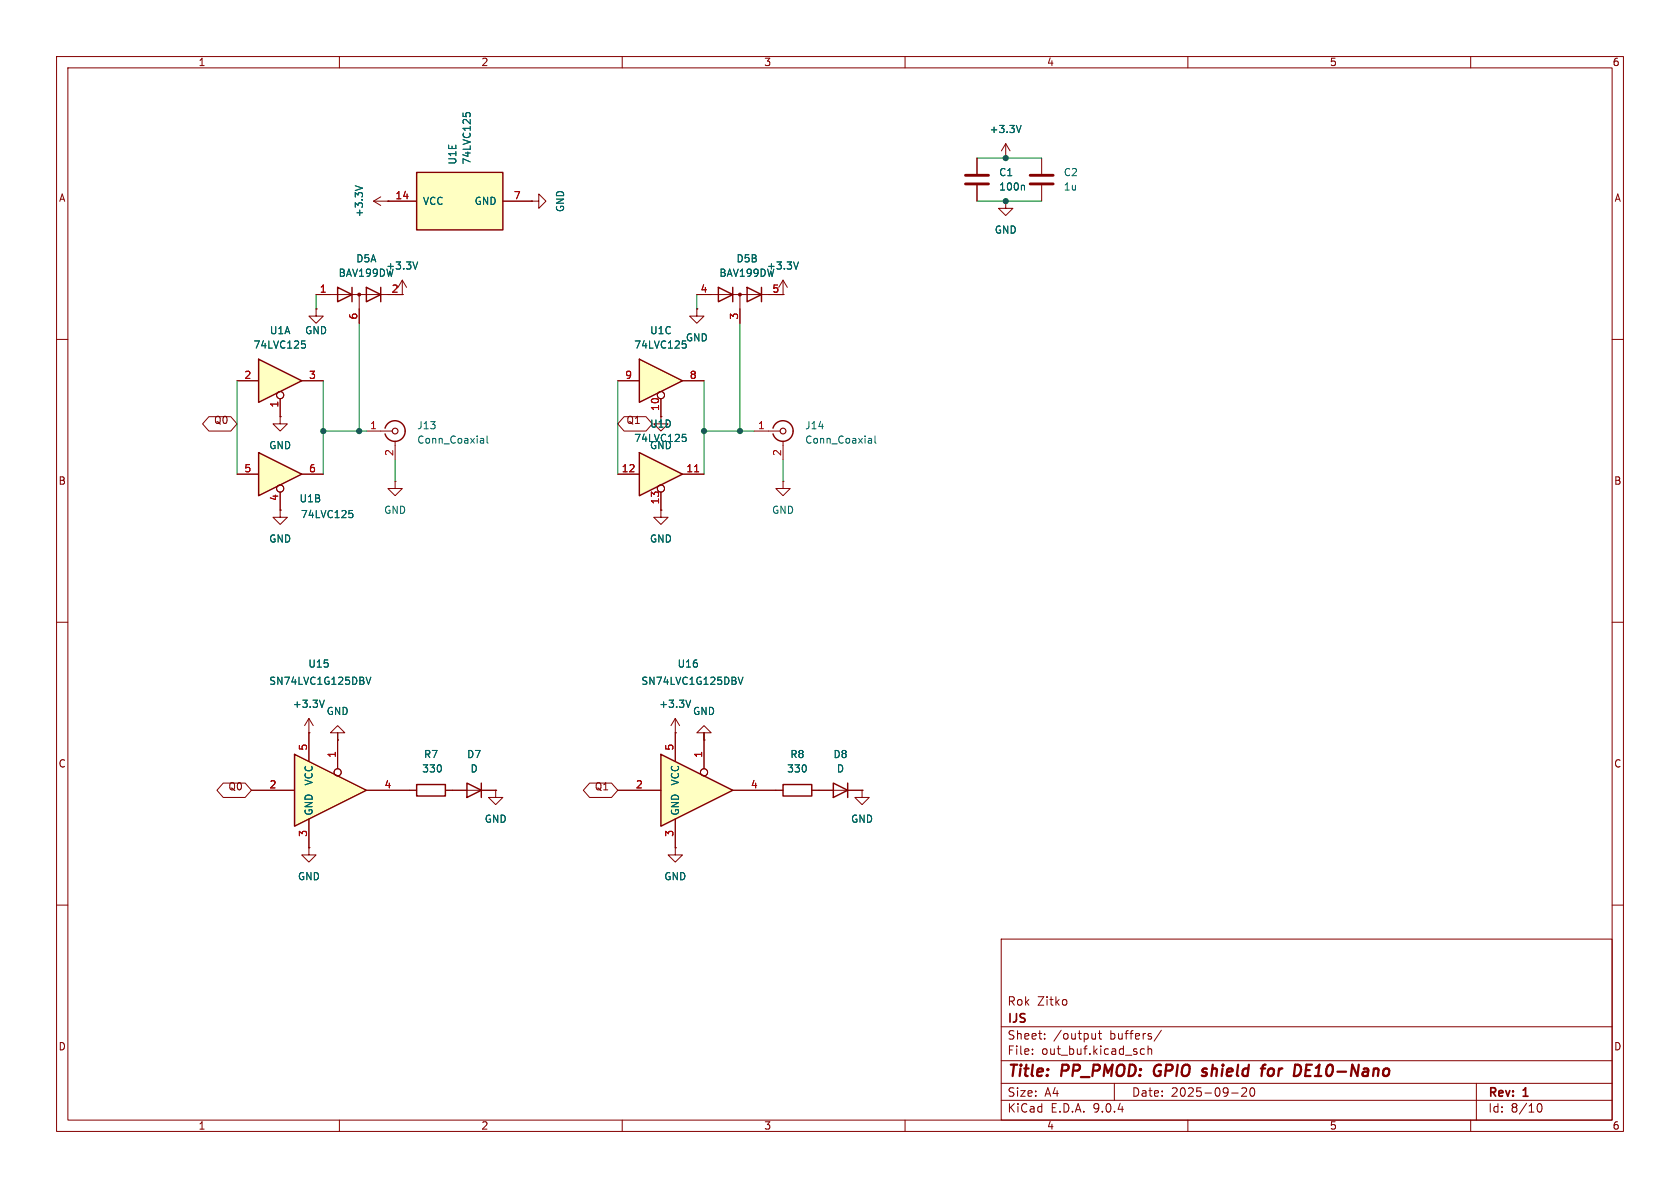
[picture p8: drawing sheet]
(kicad_sch
 (version 20250114)
 (generator "eeschema")
 (generator_version "9.0")
 (paper "A4")
 (title_block
  (title "PP_PMOD: GPIO shield for DE10-Nano")
  (date "2025-09-20")
  (rev "1")
  (company "IJS")
  (comment 1 "Rok Zitko"))
 (lib_symbols
  (symbol "74xGxx:SN74LVC1G125DBV" (exclude_from_sim no) (in_bom yes) (on_board yes)
   (property "Reference" "U" (at -10.16 7.62 0) (effects (font (size 1.27 1.27))))
   (property "Value" "SN74LVC1G125DBV" (at 2.54 -7.62 0) (effects (font (size 1.27 1.27))))
   (property "Footprint" "Package_TO_SOT_SMD:SOT-23-5" (at 0 0 0) (effects (font (size 1.27 1.27)) (hide yes)))
   (property "Datasheet" "http://www.ti.com/lit/ds/symlink/sn74lvc1g125.pdf" (at 0 0 0) (effects (font (size 1.27 1.27)) (hide yes)))
   (property "Description" "Single Buffer Gate Tri-State, Low-Voltage CMOS, SOT-23-5" (at 0 0 0) (effects (font (size 1.27 1.27)) (hide yes)))
   (symbol "SN74LVC1G125DBV_0_1"
    (polyline (pts (xy -7.62 6.35) (xy -7.62 -6.35) (xy 5.08 0) (xy -7.62 6.35)) (stroke (width 0.254) (type default)) (fill (type background))))
   (symbol "SN74LVC1G125DBV_1_1"
    (pin input line (at -15.24 0 0) (length 7.62) (name "~" (effects (font (size 1.27 1.27)))) (number "2" (effects (font (size 1.27 1.27)))))
    (pin power_in line (at -5.08 10.16 270) (length 5.08) (name "VCC" (effects (font (size 1.27 1.27)))) (number "5" (effects (font (size 1.27 1.27)))))
    (pin power_in line (at -5.08 -10.16 90) (length 5.08) (name "GND" (effects (font (size 1.27 1.27)))) (number "3" (effects (font (size 1.27 1.27)))))
    (pin input inverted (at 0 10.16 270) (length 7.62) (name "~" (effects (font (size 1.27 1.27)))) (number "1" (effects (font (size 1.27 1.27)))))
    (pin tri_state line (at 12.7 0 180) (length 7.62) (name "~" (effects (font (size 1.27 1.27)))) (number "4" (effects (font (size 1.27 1.27))))))
   (embedded_fonts no))
  (symbol "74xx:74LVC125"
   (pin_names
    (offset 1.016)) (exclude_from_sim no) (in_bom yes) (on_board yes)
   (property "Reference" "U" (at 0 1.27 0) (effects (font (size 1.27 1.27))))
   (property "Value" "74LVC125" (at 0 -1.27 0) (effects (font (size 1.27 1.27))))
   (property "Footprint" "" (at 0 0 0) (effects (font (size 1.27 1.27)) (hide yes)))
   (property "Datasheet" "http://www.ti.com/lit/gpn/sn74LVC125" (at 0 0 0) (effects (font (size 1.27 1.27)) (hide yes)))
   (property "Description" "Quad buffer 3-State outputs" (at 0 0 0) (effects (font (size 1.27 1.27)) (hide yes)))
   (property "ki_locked" "" (at 0 0 0) (effects (font (size 1.27 1.27))))
   (symbol "74LVC125_1_0"
    (polyline (pts (xy -3.81 3.81) (xy -3.81 -3.81) (xy 3.81 0) (xy -3.81 3.81)) (stroke (width 0.254) (type default)) (fill (type background)))
    (pin input line (at -7.62 0 0) (length 3.81) (name "~" (effects (font (size 1.27 1.27)))) (number "2" (effects (font (size 1.27 1.27)))))
    (pin input inverted (at 0 -6.35 90) (length 4.445) (name "~" (effects (font (size 1.27 1.27)))) (number "1" (effects (font (size 1.27 1.27)))))
    (pin tri_state line (at 7.62 0 180) (length 3.81) (name "~" (effects (font (size 1.27 1.27)))) (number "3" (effects (font (size 1.27 1.27))))))
   (symbol "74LVC125_2_0"
    (polyline (pts (xy -3.81 3.81) (xy -3.81 -3.81) (xy 3.81 0) (xy -3.81 3.81)) (stroke (width 0.254) (type default)) (fill (type background)))
    (pin input line (at -7.62 0 0) (length 3.81) (name "~" (effects (font (size 1.27 1.27)))) (number "5" (effects (font (size 1.27 1.27)))))
    (pin input inverted (at 0 -6.35 90) (length 4.445) (name "~" (effects (font (size 1.27 1.27)))) (number "4" (effects (font (size 1.27 1.27)))))
    (pin tri_state line (at 7.62 0 180) (length 3.81) (name "~" (effects (font (size 1.27 1.27)))) (number "6" (effects (font (size 1.27 1.27))))))
   (symbol "74LVC125_3_0"
    (polyline (pts (xy -3.81 3.81) (xy -3.81 -3.81) (xy 3.81 0) (xy -3.81 3.81)) (stroke (width 0.254) (type default)) (fill (type background)))
    (pin input line (at -7.62 0 0) (length 3.81) (name "~" (effects (font (size 1.27 1.27)))) (number "9" (effects (font (size 1.27 1.27)))))
    (pin input inverted (at 0 -6.35 90) (length 4.445) (name "~" (effects (font (size 1.27 1.27)))) (number "10" (effects (font (size 1.27 1.27)))))
    (pin tri_state line (at 7.62 0 180) (length 3.81) (name "~" (effects (font (size 1.27 1.27)))) (number "8" (effects (font (size 1.27 1.27))))))
   (symbol "74LVC125_4_0"
    (polyline (pts (xy -3.81 3.81) (xy -3.81 -3.81) (xy 3.81 0) (xy -3.81 3.81)) (stroke (width 0.254) (type default)) (fill (type background)))
    (pin input line (at -7.62 0 0) (length 3.81) (name "~" (effects (font (size 1.27 1.27)))) (number "12" (effects (font (size 1.27 1.27)))))
    (pin input inverted (at 0 -6.35 90) (length 4.445) (name "~" (effects (font (size 1.27 1.27)))) (number "13" (effects (font (size 1.27 1.27)))))
    (pin tri_state line (at 7.62 0 180) (length 3.81) (name "~" (effects (font (size 1.27 1.27)))) (number "11" (effects (font (size 1.27 1.27))))))
   (symbol "74LVC125_5_0"
    (pin power_in line (at 0 12.7 270) (length 5.08) (name "VCC" (effects (font (size 1.27 1.27)))) (number "14" (effects (font (size 1.27 1.27)))))
    (pin power_in line (at 0 -12.7 90) (length 5.08) (name "GND" (effects (font (size 1.27 1.27)))) (number "7" (effects (font (size 1.27 1.27))))))
   (symbol "74LVC125_5_1"
    (rectangle (start -5.08 7.62) (end 5.08 -7.62) (stroke (width 0.254) (type default)) (fill (type background))))
   (embedded_fonts no))
  (symbol "Connector:Conn_Coaxial"
   (pin_names
    (offset 1.016) (hide yes)) (exclude_from_sim no) (in_bom yes) (on_board yes)
   (property "Reference" "J" (at 0.254 3.048 0) (effects (font (size 1.27 1.27))))
   (property "Value" "Conn_Coaxial" (at 2.921 0 90) (effects (font (size 1.27 1.27))))
   (property "Footprint" "" (at 0 0 0) (effects (font (size 1.27 1.27)) (hide yes)))
   (property "Datasheet" "~" (at 0 0 0) (effects (font (size 1.27 1.27)) (hide yes)))
   (property "Description" "coaxial connector (BNC, SMA, SMB, SMC, Cinch/RCA, LEMO, ...)" (at 0 0 0) (effects (font (size 1.27 1.27)) (hide yes)))
   (symbol "Conn_Coaxial_0_1"
    (polyline (pts (xy -2.54 0) (xy -0.508 0)) (stroke (width 0) (type default)) (fill (type none)))
    (arc (start 1.778 0) (mid 0.222 -1.8079) (end -1.778 -0.508) (stroke (width 0.254) (type default)) (fill (type none)))
    (arc (start -1.778 0.508) (mid 0.2221 1.8084) (end 1.778 0) (stroke (width 0.254) (type default)) (fill (type none)))
    (circle (center 0 0) (radius 0.508) (stroke (width 0.2032) (type default)) (fill (type none)))
    (polyline (pts (xy 0 -2.54) (xy 0 -1.778)) (stroke (width 0) (type default)) (fill (type none))))
   (symbol "Conn_Coaxial_1_1"
    (pin passive line (at -5.08 0 0) (length 2.54) (name "In" (effects (font (size 1.27 1.27)))) (number "1" (effects (font (size 1.27 1.27)))))
    (pin passive line (at 0 -5.08 90) (length 2.54) (name "Ext" (effects (font (size 1.27 1.27)))) (number "2" (effects (font (size 1.27 1.27))))))
   (embedded_fonts no))
  (symbol "Device:C"
   (pin_numbers (hide yes))
   (pin_names
    (offset 0.254)) (exclude_from_sim no) (in_bom yes) (on_board yes)
   (property "Reference" "C" (at 0.635 2.54 0) (effects (font (size 1.27 1.27)) (justify left)))
   (property "Value" "C" (at 0.635 -2.54 0) (effects (font (size 1.27 1.27)) (justify left)))
   (property "Footprint" "" (at 0.9652 -3.81 0) (effects (font (size 1.27 1.27)) (hide yes)))
   (property "Datasheet" "~" (at 0 0 0) (effects (font (size 1.27 1.27)) (hide yes)))
   (property "Description" "Unpolarized capacitor" (at 0 0 0) (effects (font (size 1.27 1.27)) (hide yes)))
   (symbol "C_0_1"
    (polyline (pts (xy -2.032 0.762) (xy 2.032 0.762)) (stroke (width 0.508) (type default)) (fill (type none)))
    (polyline (pts (xy -2.032 -0.762) (xy 2.032 -0.762)) (stroke (width 0.508) (type default)) (fill (type none))))
   (symbol "C_1_1"
    (pin passive line (at 0 3.81 270) (length 2.794) (name "~" (effects (font (size 1.27 1.27)))) (number "1" (effects (font (size 1.27 1.27)))))
    (pin passive line (at 0 -3.81 90) (length 2.794) (name "~" (effects (font (size 1.27 1.27)))) (number "2" (effects (font (size 1.27 1.27))))))
   (embedded_fonts no))
  (symbol "Device:D"
   (pin_numbers (hide yes))
   (pin_names
    (offset 1.016) (hide yes)) (exclude_from_sim no) (in_bom yes) (on_board yes)
   (property "Reference" "D" (at 0 2.54 0) (effects (font (size 1.27 1.27))))
   (property "Value" "D" (at 0 -2.54 0) (effects (font (size 1.27 1.27))))
   (property "Footprint" "" (at 0 0 0) (effects (font (size 1.27 1.27)) (hide yes)))
   (property "Datasheet" "~" (at 0 0 0) (effects (font (size 1.27 1.27)) (hide yes)))
   (property "Description" "Diode" (at 0 0 0) (effects (font (size 1.27 1.27)) (hide yes)))
   (property "Sim.Device" "D" (at 0 0 0) (effects (font (size 1.27 1.27)) (hide yes)))
   (property "Sim.Pins" "1=K 2=A" (at 0 0 0) (effects (font (size 1.27 1.27)) (hide yes)))
   (symbol "D_0_1"
    (polyline (pts (xy -1.27 1.27) (xy -1.27 -1.27)) (stroke (width 0.254) (type default)) (fill (type none)))
    (polyline (pts (xy 1.27 1.27) (xy 1.27 -1.27) (xy -1.27 0) (xy 1.27 1.27)) (stroke (width 0.254) (type default)) (fill (type none)))
    (polyline (pts (xy 1.27 0) (xy -1.27 0)) (stroke (width 0) (type default)) (fill (type none))))
   (symbol "D_1_1"
    (pin passive line (at -3.81 0 0) (length 2.54) (name "K" (effects (font (size 1.27 1.27)))) (number "1" (effects (font (size 1.27 1.27)))))
    (pin passive line (at 3.81 0 180) (length 2.54) (name "A" (effects (font (size 1.27 1.27)))) (number "2" (effects (font (size 1.27 1.27))))))
   (embedded_fonts no))
  (symbol "Device:R"
   (pin_numbers (hide yes))
   (pin_names
    (offset 0)) (exclude_from_sim no) (in_bom yes) (on_board yes)
   (property "Reference" "R" (at 2.032 0 90) (effects (font (size 1.27 1.27))))
   (property "Value" "R" (at 0 0 90) (effects (font (size 1.27 1.27))))
   (property "Footprint" "" (at -1.778 0 90) (effects (font (size 1.27 1.27)) (hide yes)))
   (property "Datasheet" "~" (at 0 0 0) (effects (font (size 1.27 1.27)) (hide yes)))
   (property "Description" "Resistor" (at 0 0 0) (effects (font (size 1.27 1.27)) (hide yes)))
   (symbol "R_0_1"
    (rectangle (start -1.016 -2.54) (end 1.016 2.54) (stroke (width 0.254) (type default)) (fill (type none))))
   (symbol "R_1_1"
    (pin passive line (at 0 3.81 270) (length 1.27) (name "~" (effects (font (size 1.27 1.27)))) (number "1" (effects (font (size 1.27 1.27)))))
    (pin passive line (at 0 -3.81 90) (length 1.27) (name "~" (effects (font (size 1.27 1.27)))) (number "2" (effects (font (size 1.27 1.27))))))
   (embedded_fonts no))
  (symbol "Diode:BAV199DW"
   (pin_names
    (offset 0.0254) (hide yes)) (exclude_from_sim no) (in_bom yes) (on_board yes)
   (property "Reference" "D" (at 0 2.54 0) (effects (font (size 1.27 1.27))))
   (property "Value" "BAV199DW" (at 0 5.08 0) (effects (font (size 1.27 1.27))))
   (property "Footprint" "Package_TO_SOT_SMD:SOT-363_SC-70-6" (at 0 -12.7 0) (effects (font (size 1.27 1.27)) (hide yes)))
   (property "Datasheet" "https://www.diodes.com/assets/Datasheets/ds30417.pdf" (at 0 0 0) (effects (font (size 1.27 1.27)) (hide yes)))
   (property "Description" "Quad Surface Mount Low Leakage Diode, SOT-363" (at 0 0 0) (effects (font (size 1.27 1.27)) (hide yes)))
   (property "ki_locked" "" (at 0 0 0) (effects (font (size 1.27 1.27))))
   (symbol "BAV199DW_0_1"
    (polyline (pts (xy -5.08 0) (xy 5.08 0)) (stroke (width 0) (type default)) (fill (type none)))
    (polyline (pts (xy -3.81 1.27) (xy -1.27 0) (xy -3.81 -1.27) (xy -3.81 1.27) (xy -3.81 1.27) (xy -3.81 1.27)) (stroke (width 0.254) (type default)) (fill (type none)))
    (polyline (pts (xy -1.27 -1.27) (xy -1.27 1.27) (xy -1.27 1.27)) (stroke (width 0.254) (type default)) (fill (type none)))
    (polyline (pts (xy 0 0) (xy 0 -2.54)) (stroke (width 0) (type default)) (fill (type none)))
    (circle (center 0 0) (radius 0.254) (stroke (width 0) (type default)) (fill (type outline)))
    (polyline (pts (xy 1.27 1.27) (xy 3.81 0) (xy 1.27 -1.27) (xy 1.27 1.27) (xy 1.27 1.27) (xy 1.27 1.27)) (stroke (width 0.254) (type default)) (fill (type none)))
    (polyline (pts (xy 3.81 1.27) (xy 3.81 -1.27) (xy 3.81 -1.27)) (stroke (width 0.254) (type default)) (fill (type none))))
   (symbol "BAV199DW_1_1"
    (polyline (pts (xy 6.35 0) (xy 7.62 0)) (stroke (width 0) (type default)) (fill (type none)))
    (pin passive line (at -7.62 0 0) (length 2.54) (name "A1" (effects (font (size 1.27 1.27)))) (number "1" (effects (font (size 1.27 1.27)))))
    (pin passive line (at 0 -5.08 90) (length 2.54) (name "K3A4" (effects (font (size 1.27 1.27)))) (number "6" (effects (font (size 1.27 1.27)))))
    (pin passive line (at 7.62 0 180) (length 2.54) (name "K2" (effects (font (size 1.27 1.27)))) (number "2" (effects (font (size 1.27 1.27))))))
   (symbol "BAV199DW_2_1"
    (polyline (pts (xy 6.35 0) (xy 7.62 0)) (stroke (width 0) (type default)) (fill (type none)))
    (pin passive line (at -7.62 0 0) (length 2.54) (name "A3" (effects (font (size 1.27 1.27)))) (number "4" (effects (font (size 1.27 1.27)))))
    (pin passive line (at 0 -5.08 90) (length 2.54) (name "K1A2" (effects (font (size 1.27 1.27)))) (number "3" (effects (font (size 1.27 1.27)))))
    (pin passive line (at 7.62 0 180) (length 2.54) (name "K4" (effects (font (size 1.27 1.27)))) (number "5" (effects (font (size 1.27 1.27))))))
   (embedded_fonts no))
  (symbol "power:+3.3V"
   (power)
   (pin_numbers (hide yes))
   (pin_names
    (offset 0) (hide yes)) (exclude_from_sim no) (in_bom yes) (on_board yes)
   (property "Reference" "#PWR" (at 0 -3.81 0) (effects (font (size 1.27 1.27)) (hide yes)))
   (property "Value" "+3.3V" (at 0 3.556 0) (effects (font (size 1.27 1.27))))
   (property "Footprint" "" (at 0 0 0) (effects (font (size 1.27 1.27)) (hide yes)))
   (property "Datasheet" "" (at 0 0 0) (effects (font (size 1.27 1.27)) (hide yes)))
   (property "Description" "Power symbol creates a global label with name \"+3.3V\"" (at 0 0 0) (effects (font (size 1.27 1.27)) (hide yes)))
   (symbol "+3.3V_0_1"
    (polyline (pts (xy -0.762 1.27) (xy 0 2.54)) (stroke (width 0) (type default)) (fill (type none)))
    (polyline (pts (xy 0 2.54) (xy 0.762 1.27)) (stroke (width 0) (type default)) (fill (type none)))
    (polyline (pts (xy 0 0) (xy 0 2.54)) (stroke (width 0) (type default)) (fill (type none))))
   (symbol "+3.3V_1_1"
    (pin power_in line (at 0 0 90) (length 0) (name "~" (effects (font (size 1.27 1.27)))) (number "1" (effects (font (size 1.27 1.27))))))
   (embedded_fonts no))
  (symbol "power:GND"
   (power)
   (pin_numbers (hide yes))
   (pin_names
    (offset 0) (hide yes)) (exclude_from_sim no) (in_bom yes) (on_board yes)
   (property "Reference" "#PWR" (at 0 -6.35 0) (effects (font (size 1.27 1.27)) (hide yes)))
   (property "Value" "GND" (at 0 -3.81 0) (effects (font (size 1.27 1.27))))
   (property "Footprint" "" (at 0 0 0) (effects (font (size 1.27 1.27)) (hide yes)))
   (property "Datasheet" "" (at 0 0 0) (effects (font (size 1.27 1.27)) (hide yes)))
   (property "Description" "Power symbol creates a global label with name \"GND\" , ground" (at 0 0 0) (effects (font (size 1.27 1.27)) (hide yes)))
   (symbol "GND_0_1"
    (polyline (pts (xy 0 0) (xy 0 -1.27) (xy 1.27 -1.27) (xy 0 -2.54) (xy -1.27 -1.27) (xy 0 -1.27)) (stroke (width 0) (type default)) (fill (type none))))
   (symbol "GND_1_1"
    (pin power_in line (at 0 0 270) (length 0) (name "~" (effects (font (size 1.27 1.27)))) (number "1" (effects (font (size 1.27 1.27))))))
   (embedded_fonts no)))
 (junction
  (at 124.46 76.2)
  (diameter 0)
  (color 0 0 0 0))
 (junction
  (at 57.15 76.2)
  (diameter 0)
  (color 0 0 0 0))
 (junction
  (at 130.81 76.2)
  (diameter 0)
  (color 0 0 0 0))
 (junction
  (at 177.8 35.56)
  (diameter 0)
  (color 0 0 0 0))
 (junction
  (at 63.5 76.2)
  (diameter 0)
  (color 0 0 0 0))
 (junction
  (at 177.8 27.94)
  (diameter 0)
  (color 0 0 0 0))
 (wire
  (pts (xy 124.46 76.2) (xy 124.46 83.82))
  (stroke (width 0) (type default)))
 (wire
  (pts (xy 41.91 67.31) (xy 41.91 83.82))
  (stroke (width 0) (type default)))
 (wire
  (pts (xy 130.81 57.15) (xy 130.81 76.2))
  (stroke (width 0) (type default)))
 (wire
  (pts (xy 124.46 67.31) (xy 124.46 76.2))
  (stroke (width 0) (type default)))
 (wire
  (pts (xy 130.81 76.2) (xy 133.35 76.2))
  (stroke (width 0) (type default)))
 (wire
  (pts (xy 69.85 81.28) (xy 69.85 85.09))
  (stroke (width 0) (type default)))
 (wire
  (pts (xy 123.19 54.61) (xy 123.19 52.07))
  (stroke (width 0) (type default)))
 (wire
  (pts (xy 55.88 52.07) (xy 55.88 54.61))
  (stroke (width 0) (type default)))
 (wire
  (pts (xy 172.72 35.56) (xy 177.8 35.56))
  (stroke (width 0) (type default)))
 (wire
  (pts (xy 57.15 76.2) (xy 57.15 83.82))
  (stroke (width 0) (type default)))
 (wire
  (pts (xy 109.22 67.31) (xy 109.22 83.82))
  (stroke (width 0) (type default)))
 (wire
  (pts (xy 138.43 81.28) (xy 138.43 85.09))
  (stroke (width 0) (type default)))
 (wire
  (pts (xy 177.8 27.94) (xy 184.15 27.94))
  (stroke (width 0) (type default)))
 (wire
  (pts (xy 124.46 76.2) (xy 130.81 76.2))
  (stroke (width 0) (type default)))
 (wire
  (pts (xy 177.8 35.56) (xy 184.15 35.56))
  (stroke (width 0) (type default)))
 (wire
  (pts (xy 172.72 27.94) (xy 177.8 27.94))
  (stroke (width 0) (type default)))
 (wire
  (pts (xy 63.5 76.2) (xy 63.5 57.15))
  (stroke (width 0) (type default)))
 (wire
  (pts (xy 57.15 67.31) (xy 57.15 76.2))
  (stroke (width 0) (type default)))
 (wire
  (pts (xy 57.15 76.2) (xy 63.5 76.2))
  (stroke (width 0) (type default)))
 (wire
  (pts (xy 63.5 76.2) (xy 64.77 76.2))
  (stroke (width 0) (type default)))
 (wire
  (pts (xy 124.46 130.81) (xy 124.46 129.54))
  (stroke (width 0) (type default)))
 (wire
  (pts (xy 59.69 130.81) (xy 59.69 129.54))
  (stroke (width 0) (type default)))
 (global_label "Q1"
  (shape bidirectional)
  (at 109.22 74.93 0)
  (effects (font (size 1.27 1.27)) (justify left bottom))
  (property "Intersheetrefs" "${INTERSHEET_REFS}" (at 109.22 74.93 0) (effects (font (size 1.27 1.27)) (hide yes))))
 (global_label "Q0"
  (shape bidirectional)
  (at 41.91 74.93 180)
  (effects (font (size 1.27 1.27)) (justify right bottom))
  (property "Intersheetrefs" "${INTERSHEET_REFS}" (at 41.91 74.93 0) (effects (font (size 1.27 1.27)) (justify left) (hide yes))))
 (global_label "Q1"
  (shape bidirectional)
  (at 109.22 139.7 180)
  (effects (font (size 1.27 1.27)) (justify right bottom))
  (property "Intersheetrefs" "${INTERSHEET_REFS}" (at 109.22 139.7 0) (effects (font (size 1.27 1.27)) (hide yes))))
 (global_label "Q0"
  (shape bidirectional)
  (at 44.45 139.7 180)
  (effects (font (size 1.27 1.27)) (justify right bottom))
  (property "Intersheetrefs" "${INTERSHEET_REFS}" (at 44.45 139.7 0) (effects (font (size 1.27 1.27)) (hide yes))))
 (symbol
  (lib_id "Device:R")
  (at 76.2 139.7 90)
  (unit 1)
  (exclude_from_sim no)
  (in_bom yes)
  (on_board yes)
  (dnp no)
  (property "Reference" "R7" (at 76.2 133.35 90) (effects (font (size 1.27 1.27))))
  (property "Value" "330" (at 76.454 135.89 90) (effects (font (size 1.27 1.27))))
  (property "Footprint" "Resistor_SMD:R_0603_1608Metric_Pad0.98x0.95mm_HandSolder" (at 76.2 141.478 90) (effects (font (size 1.27 1.27)) (hide yes)))
  (property "Datasheet" "~" (at 76.2 139.7 0) (effects (font (size 1.27 1.27)) (hide yes)))
  (property "Description" "Resistor" (at 76.2 139.7 0) (effects (font (size 1.27 1.27)) (hide yes)))
  (pin "1")
  (pin "2"))
 (symbol
  (lib_id "74xGxx:SN74LVC1G125DBV")
  (at 124.46 139.7 0)
  (unit 1)
  (exclude_from_sim no)
  (in_bom yes)
  (on_board yes)
  (dnp no)
  (property "Reference" "U16" (at 121.666 117.348 0) (effects (font (size 1.27 1.27))))
  (property "Value" "SN74LVC1G125DBV" (at 122.428 120.396 0) (effects (font (size 1.27 1.27))))
  (property "Footprint" "Package_TO_SOT_SMD:SOT-23-5" (at 124.46 139.7 0) (effects (font (size 1.27 1.27)) (hide yes)))
  (property "Datasheet" "http://www.ti.com/lit/ds/symlink/sn74lvc1g125.pdf" (at 124.46 139.7 0) (effects (font (size 1.27 1.27)) (hide yes)))
  (property "Description" "Single Buffer Gate Tri-State, Low-Voltage CMOS, SOT-23-5" (at 124.46 139.7 0) (effects (font (size 1.27 1.27)) (hide yes)))
  (pin "3")
  (pin "2")
  (pin "1")
  (pin "5")
  (pin "4"))
 (symbol
  (lib_id "Device:R")
  (at 140.97 139.7 90)
  (unit 1)
  (exclude_from_sim no)
  (in_bom yes)
  (on_board yes)
  (dnp no)
  (fields_autoplaced yes)
  (property "Reference" "R8" (at 140.97 133.35 90) (effects (font (size 1.27 1.27))))
  (property "Value" "330" (at 140.97 135.89 90) (effects (font (size 1.27 1.27))))
  (property "Footprint" "Resistor_SMD:R_0603_1608Metric_Pad0.98x0.95mm_HandSolder" (at 140.97 141.478 90) (effects (font (size 1.27 1.27)) (hide yes)))
  (property "Datasheet" "~" (at 140.97 139.7 0) (effects (font (size 1.27 1.27)) (hide yes)))
  (property "Description" "Resistor" (at 140.97 139.7 0) (effects (font (size 1.27 1.27)) (hide yes)))
  (pin "1")
  (pin "2"))
 (symbol
  (lib_id "power:GND")
  (at 55.88 54.61 0)
  (unit 1)
  (exclude_from_sim no)
  (in_bom yes)
  (on_board yes)
  (dnp no)
  (property "Reference" "#PWR056" (at 55.88 60.96 0) (effects (font (size 1.27 1.27)) (hide yes)))
  (property "Value" "GND" (at 55.88 58.42 0) (effects (font (size 1.27 1.27))))
  (property "Footprint" "" (at 55.88 54.61 0) (effects (font (size 1.27 1.27)) (hide yes)))
  (property "Datasheet" "" (at 55.88 54.61 0) (effects (font (size 1.27 1.27)) (hide yes)))
  (property "Description" "Power symbol creates a global label with name \"GND\" , ground" (at 55.88 54.61 0) (effects (font (size 1.27 1.27)) (hide yes)))
  (pin "1"))
 (symbol
  (lib_id "Diode:BAV199DW")
  (at 63.5 52.07 0)
  (unit 1)
  (exclude_from_sim no)
  (in_bom yes)
  (on_board yes)
  (dnp no)
  (property "Reference" "D5" (at 64.77 45.72 0) (effects (font (size 1.27 1.27))))
  (property "Value" "BAV199DW" (at 64.77 48.26 0) (effects (font (size 1.27 1.27))))
  (property "Footprint" "Package_TO_SOT_SMD:SOT-363_SC-70-6" (at 63.5 64.77 0) (effects (font (size 1.27 1.27)) (hide yes)))
  (property "Datasheet" "https://www.diodes.com/assets/Datasheets/ds30417.pdf" (at 63.5 52.07 0) (effects (font (size 1.27 1.27)) (hide yes)))
  (property "Description" "Quad Surface Mount Low Leakage Diode, SOT-363" (at 63.5 52.07 0) (effects (font (size 1.27 1.27)) (hide yes)))
  (pin "6")
  (pin "4")
  (pin "1")
  (pin "5")
  (pin "2")
  (pin "3"))
 (symbol
  (lib_id "74xx:74LVC125")
  (at 81.28 35.56 90)
  (unit 5)
  (exclude_from_sim no)
  (in_bom yes)
  (on_board yes)
  (dnp no)
  (property "Reference" "U1" (at 80.0099 29.21 0) (effects (font (size 1.27 1.27)) (justify left)))
  (property "Value" "74LVC125" (at 82.5499 29.21 0) (effects (font (size 1.27 1.27)) (justify left)))
  (property "Footprint" "Package_SO:SOIC-14_3.9x8.7mm_P1.27mm" (at 81.28 35.56 0) (effects (font (size 1.27 1.27)) (hide yes)))
  (property "Datasheet" "http://www.ti.com/lit/gpn/sn74LVC125" (at 81.28 35.56 0) (effects (font (size 1.27 1.27)) (hide yes)))
  (property "Description" "Quad buffer 3-State outputs" (at 81.28 35.56 0) (effects (font (size 1.27 1.27)) (hide yes)))
  (pin "14")
  (pin "11")
  (pin "13")
  (pin "8")
  (pin "7")
  (pin "4")
  (pin "12")
  (pin "5")
  (pin "1")
  (pin "3")
  (pin "10")
  (pin "9")
  (pin "2")
  (pin "6"))
 (symbol
  (lib_id "power:+3.3V")
  (at 177.8 27.94 0)
  (unit 1)
  (exclude_from_sim no)
  (in_bom yes)
  (on_board yes)
  (dnp no)
  (fields_autoplaced yes)
  (property "Reference" "#PWR060" (at 177.8 31.75 0) (effects (font (size 1.27 1.27)) (hide yes)))
  (property "Value" "+3.3V" (at 177.8 22.86 0) (effects (font (size 1.27 1.27))))
  (property "Footprint" "" (at 177.8 27.94 0) (effects (font (size 1.27 1.27)) (hide yes)))
  (property "Datasheet" "" (at 177.8 27.94 0) (effects (font (size 1.27 1.27)) (hide yes)))
  (property "Description" "Power symbol creates a global label with name \"+3.3V\"" (at 177.8 27.94 0) (effects (font (size 1.27 1.27)) (hide yes)))
  (pin "1"))
 (symbol
  (lib_id "74xGxx:SN74LVC1G125DBV")
  (at 59.69 139.7 0)
  (unit 1)
  (exclude_from_sim no)
  (in_bom yes)
  (on_board yes)
  (dnp no)
  (property "Reference" "U15" (at 56.388 117.348 0) (effects (font (size 1.27 1.27))))
  (property "Value" "SN74LVC1G125DBV" (at 56.642 120.396 0) (effects (font (size 1.27 1.27))))
  (property "Footprint" "Package_TO_SOT_SMD:SOT-23-5" (at 59.69 139.7 0) (effects (font (size 1.27 1.27)) (hide yes)))
  (property "Datasheet" "http://www.ti.com/lit/ds/symlink/sn74lvc1g125.pdf" (at 59.69 139.7 0) (effects (font (size 1.27 1.27)) (hide yes)))
  (property "Description" "Single Buffer Gate Tri-State, Low-Voltage CMOS, SOT-23-5" (at 59.69 139.7 0) (effects (font (size 1.27 1.27)) (hide yes)))
  (pin "3")
  (pin "2")
  (pin "1")
  (pin "5")
  (pin "4"))
 (symbol
  (lib_id "Connector:Conn_Coaxial")
  (at 138.43 76.2 0)
  (unit 1)
  (exclude_from_sim no)
  (in_bom yes)
  (on_board yes)
  (dnp no)
  (fields_autoplaced yes)
  (property "Reference" "J14" (at 142.24 75.2231 0) (effects (font (size 1.27 1.27)) (justify left)))
  (property "Value" "Conn_Coaxial" (at 142.24 77.7631 0) (effects (font (size 1.27 1.27)) (justify left)))
  (property "Footprint" "Connector_Coaxial:SMA_Amphenol_132134-16_Vertical" (at 138.43 76.2 0) (effects (font (size 1.27 1.27)) (hide yes)))
  (property "Datasheet" "~" (at 138.43 76.2 0) (effects (font (size 1.27 1.27)) (hide yes)))
  (property "Description" "coaxial connector (BNC, SMA, SMB, SMC, Cinch/RCA, LEMO, ...)" (at 138.43 76.2 0) (effects (font (size 1.27 1.27)) (hide yes)))
  (pin "1")
  (pin "2"))
 (symbol
  (lib_id "power:GND")
  (at 177.8 35.56 0)
  (unit 1)
  (exclude_from_sim no)
  (in_bom yes)
  (on_board yes)
  (dnp no)
  (fields_autoplaced yes)
  (property "Reference" "#PWR061" (at 177.8 41.91 0) (effects (font (size 1.27 1.27)) (hide yes)))
  (property "Value" "GND" (at 177.8 40.64 0) (effects (font (size 1.27 1.27))))
  (property "Footprint" "" (at 177.8 35.56 0) (effects (font (size 1.27 1.27)) (hide yes)))
  (property "Datasheet" "" (at 177.8 35.56 0) (effects (font (size 1.27 1.27)) (hide yes)))
  (property "Description" "Power symbol creates a global label with name \"GND\" , ground" (at 177.8 35.56 0) (effects (font (size 1.27 1.27)) (hide yes)))
  (pin "1"))
 (symbol
  (lib_id "power:GND")
  (at 93.98 35.56 90)
  (unit 1)
  (exclude_from_sim no)
  (in_bom yes)
  (on_board yes)
  (dnp no)
  (fields_autoplaced yes)
  (property "Reference" "#PWR050" (at 100.33 35.56 0) (effects (font (size 1.27 1.27)) (hide yes)))
  (property "Value" "GND" (at 99.06 35.56 0) (effects (font (size 1.27 1.27))))
  (property "Footprint" "" (at 93.98 35.56 0) (effects (font (size 1.27 1.27)) (hide yes)))
  (property "Datasheet" "" (at 93.98 35.56 0) (effects (font (size 1.27 1.27)) (hide yes)))
  (property "Description" "Power symbol creates a global label with name \"GND\" , ground" (at 93.98 35.56 0) (effects (font (size 1.27 1.27)) (hide yes)))
  (pin "1"))
 (symbol
  (lib_id "power:GND")
  (at 138.43 85.09 0)
  (unit 1)
  (exclude_from_sim no)
  (in_bom yes)
  (on_board yes)
  (dnp no)
  (fields_autoplaced yes)
  (property "Reference" "#PWR047" (at 138.43 91.44 0) (effects (font (size 1.27 1.27)) (hide yes)))
  (property "Value" "GND" (at 138.43 90.17 0) (effects (font (size 1.27 1.27))))
  (property "Footprint" "" (at 138.43 85.09 0) (effects (font (size 1.27 1.27)) (hide yes)))
  (property "Datasheet" "" (at 138.43 85.09 0) (effects (font (size 1.27 1.27)) (hide yes)))
  (property "Description" "Power symbol creates a global label with name \"GND\" , ground" (at 138.43 85.09 0) (effects (font (size 1.27 1.27)) (hide yes)))
  (pin "1"))
 (symbol
  (lib_id "power:GND")
  (at 49.53 90.17 0)
  (unit 1)
  (exclude_from_sim no)
  (in_bom yes)
  (on_board yes)
  (dnp no)
  (fields_autoplaced yes)
  (property "Reference" "#PWR054" (at 49.53 96.52 0) (effects (font (size 1.27 1.27)) (hide yes)))
  (property "Value" "GND" (at 49.53 95.25 0) (effects (font (size 1.27 1.27))))
  (property "Footprint" "" (at 49.53 90.17 0) (effects (font (size 1.27 1.27)) (hide yes)))
  (property "Datasheet" "" (at 49.53 90.17 0) (effects (font (size 1.27 1.27)) (hide yes)))
  (property "Description" "Power symbol creates a global label with name \"GND\" , ground" (at 49.53 90.17 0) (effects (font (size 1.27 1.27)) (hide yes)))
  (pin "1"))
 (symbol
  (lib_id "Device:C")
  (at 172.72 31.75 0)
  (unit 1)
  (exclude_from_sim no)
  (in_bom yes)
  (on_board yes)
  (dnp no)
  (fields_autoplaced yes)
  (property "Reference" "C1" (at 176.53 30.4799 0) (effects (font (size 1.27 1.27)) (justify left)))
  (property "Value" "100n" (at 176.53 33.0199 0) (effects (font (size 1.27 1.27)) (justify left)))
  (property "Footprint" "Capacitor_SMD:C_0603_1608Metric_Pad1.08x0.95mm_HandSolder" (at 173.6852 35.56 0) (effects (font (size 1.27 1.27)) (hide yes)))
  (property "Datasheet" "~" (at 172.72 31.75 0) (effects (font (size 1.27 1.27)) (hide yes)))
  (property "Description" "Unpolarized capacitor" (at 172.72 31.75 0) (effects (font (size 1.27 1.27)) (hide yes)))
  (pin "1")
  (pin "2"))
 (symbol
  (lib_id "power:GND")
  (at 124.46 130.81 0)
  (mirror x)
  (unit 1)
  (exclude_from_sim no)
  (in_bom yes)
  (on_board yes)
  (dnp no)
  (property "Reference" "#PWR048" (at 124.46 124.46 0) (effects (font (size 1.27 1.27)) (hide yes)))
  (property "Value" "GND" (at 124.46 125.73 0) (effects (font (size 1.27 1.27))))
  (property "Footprint" "" (at 124.46 130.81 0) (effects (font (size 1.27 1.27)) (hide yes)))
  (property "Datasheet" "" (at 124.46 130.81 0) (effects (font (size 1.27 1.27)) (hide yes)))
  (property "Description" "Power symbol creates a global label with name \"GND\" , ground" (at 124.46 130.81 0) (effects (font (size 1.27 1.27)) (hide yes)))
  (pin "1"))
 (symbol
  (lib_id "power:GND")
  (at 116.84 90.17 0)
  (unit 1)
  (exclude_from_sim no)
  (in_bom yes)
  (on_board yes)
  (dnp no)
  (fields_autoplaced yes)
  (property "Reference" "#PWR052" (at 116.84 96.52 0) (effects (font (size 1.27 1.27)) (hide yes)))
  (property "Value" "GND" (at 116.84 95.25 0) (effects (font (size 1.27 1.27))))
  (property "Footprint" "" (at 116.84 90.17 0) (effects (font (size 1.27 1.27)) (hide yes)))
  (property "Datasheet" "" (at 116.84 90.17 0) (effects (font (size 1.27 1.27)) (hide yes)))
  (property "Description" "Power symbol creates a global label with name \"GND\" , ground" (at 116.84 90.17 0) (effects (font (size 1.27 1.27)) (hide yes)))
  (pin "1"))
 (symbol
  (lib_id "power:+3.3V")
  (at 119.38 129.54 0)
  (unit 1)
  (exclude_from_sim no)
  (in_bom yes)
  (on_board yes)
  (dnp no)
  (fields_autoplaced yes)
  (property "Reference" "#PWR0104" (at 119.38 133.35 0) (effects (font (size 1.27 1.27)) (hide yes)))
  (property "Value" "+3.3V" (at 119.38 124.46 0) (effects (font (size 1.27 1.27))))
  (property "Footprint" "" (at 119.38 129.54 0) (effects (font (size 1.27 1.27)) (hide yes)))
  (property "Datasheet" "" (at 119.38 129.54 0) (effects (font (size 1.27 1.27)) (hide yes)))
  (property "Description" "Power symbol creates a global label with name \"+3.3V\"" (at 119.38 129.54 0) (effects (font (size 1.27 1.27)) (hide yes)))
  (pin "1"))
 (symbol
  (lib_id "power:GND")
  (at 87.63 139.7 0)
  (unit 1)
  (exclude_from_sim no)
  (in_bom yes)
  (on_board yes)
  (dnp no)
  (fields_autoplaced yes)
  (property "Reference" "#PWR0103" (at 87.63 146.05 0) (effects (font (size 1.27 1.27)) (hide yes)))
  (property "Value" "GND" (at 87.63 144.78 0) (effects (font (size 1.27 1.27))))
  (property "Footprint" "" (at 87.63 139.7 0) (effects (font (size 1.27 1.27)) (hide yes)))
  (property "Datasheet" "" (at 87.63 139.7 0) (effects (font (size 1.27 1.27)) (hide yes)))
  (property "Description" "Power symbol creates a global label with name \"GND\" , ground" (at 87.63 139.7 0) (effects (font (size 1.27 1.27)) (hide yes)))
  (pin "1"))
 (symbol
  (lib_id "Device:D")
  (at 148.59 139.7 180)
  (unit 1)
  (exclude_from_sim no)
  (in_bom yes)
  (on_board yes)
  (dnp no)
  (fields_autoplaced yes)
  (property "Reference" "D8" (at 148.59 133.35 0) (effects (font (size 1.27 1.27))))
  (property "Value" "D" (at 148.59 135.89 0) (effects (font (size 1.27 1.27))))
  (property "Footprint" "LED_SMD:LED_0603_1608Metric_Pad1.05x0.95mm_HandSolder" (at 148.59 139.7 0) (effects (font (size 1.27 1.27)) (hide yes)))
  (property "Datasheet" "~" (at 148.59 139.7 0) (effects (font (size 1.27 1.27)) (hide yes)))
  (property "Description" "Diode" (at 148.59 139.7 0) (effects (font (size 1.27 1.27)) (hide yes)))
  (property "Sim.Device" "D" (at 148.59 139.7 0) (effects (font (size 1.27 1.27)) (hide yes)))
  (property "Sim.Pins" "1=K 2=A" (at 148.59 139.7 0) (effects (font (size 1.27 1.27)) (hide yes)))
  (pin "1")
  (pin "2"))
 (symbol
  (lib_id "74xx:74LVC125")
  (at 49.53 67.31 0)
  (unit 1)
  (exclude_from_sim no)
  (in_bom yes)
  (on_board yes)
  (dnp no)
  (fields_autoplaced yes)
  (property "Reference" "U1" (at 49.53 58.42 0) (effects (font (size 1.27 1.27))))
  (property "Value" "74LVC125" (at 49.53 60.96 0) (effects (font (size 1.27 1.27))))
  (property "Footprint" "Package_SO:SOIC-14_3.9x8.7mm_P1.27mm" (at 49.53 67.31 0) (effects (font (size 1.27 1.27)) (hide yes)))
  (property "Datasheet" "http://www.ti.com/lit/gpn/sn74LVC125" (at 49.53 67.31 0) (effects (font (size 1.27 1.27)) (hide yes)))
  (property "Description" "Quad buffer 3-State outputs" (at 49.53 67.31 0) (effects (font (size 1.27 1.27)) (hide yes)))
  (pin "14")
  (pin "11")
  (pin "13")
  (pin "8")
  (pin "7")
  (pin "4")
  (pin "12")
  (pin "5")
  (pin "1")
  (pin "3")
  (pin "10")
  (pin "9")
  (pin "2")
  (pin "6"))
 (symbol
  (lib_id "74xx:74LVC125")
  (at 49.53 83.82 0)
  (unit 2)
  (exclude_from_sim no)
  (in_bom yes)
  (on_board yes)
  (dnp no)
  (property "Reference" "U1" (at 54.864 88.138 0) (effects (font (size 1.27 1.27))))
  (property "Value" "74LVC125" (at 57.912 90.932 0) (effects (font (size 1.27 1.27))))
  (property "Footprint" "Package_SO:SOIC-14_3.9x8.7mm_P1.27mm" (at 49.53 83.82 0) (effects (font (size 1.27 1.27)) (hide yes)))
  (property "Datasheet" "http://www.ti.com/lit/gpn/sn74LVC125" (at 49.53 83.82 0) (effects (font (size 1.27 1.27)) (hide yes)))
  (property "Description" "Quad buffer 3-State outputs" (at 49.53 83.82 0) (effects (font (size 1.27 1.27)) (hide yes)))
  (pin "14")
  (pin "11")
  (pin "13")
  (pin "8")
  (pin "7")
  (pin "4")
  (pin "12")
  (pin "5")
  (pin "1")
  (pin "3")
  (pin "10")
  (pin "9")
  (pin "2")
  (pin "6"))
 (symbol
  (lib_id "power:GND")
  (at 49.53 73.66 0)
  (unit 1)
  (exclude_from_sim no)
  (in_bom yes)
  (on_board yes)
  (dnp no)
  (fields_autoplaced yes)
  (property "Reference" "#PWR053" (at 49.53 80.01 0) (effects (font (size 1.27 1.27)) (hide yes)))
  (property "Value" "GND" (at 49.53 78.74 0) (effects (font (size 1.27 1.27))))
  (property "Footprint" "" (at 49.53 73.66 0) (effects (font (size 1.27 1.27)) (hide yes)))
  (property "Datasheet" "" (at 49.53 73.66 0) (effects (font (size 1.27 1.27)) (hide yes)))
  (property "Description" "Power symbol creates a global label with name \"GND\" , ground" (at 49.53 73.66 0) (effects (font (size 1.27 1.27)) (hide yes)))
  (pin "1"))
 (symbol
  (lib_id "power:GND")
  (at 123.19 54.61 0)
  (unit 1)
  (exclude_from_sim no)
  (in_bom yes)
  (on_board yes)
  (dnp no)
  (fields_autoplaced yes)
  (property "Reference" "#PWR057" (at 123.19 60.96 0) (effects (font (size 1.27 1.27)) (hide yes)))
  (property "Value" "GND" (at 123.19 59.69 0) (effects (font (size 1.27 1.27))))
  (property "Footprint" "" (at 123.19 54.61 0) (effects (font (size 1.27 1.27)) (hide yes)))
  (property "Datasheet" "" (at 123.19 54.61 0) (effects (font (size 1.27 1.27)) (hide yes)))
  (property "Description" "Power symbol creates a global label with name \"GND\" , ground" (at 123.19 54.61 0) (effects (font (size 1.27 1.27)) (hide yes)))
  (pin "1"))
 (symbol
  (lib_id "power:+3.3V")
  (at 54.61 129.54 0)
  (unit 1)
  (exclude_from_sim no)
  (in_bom yes)
  (on_board yes)
  (dnp no)
  (fields_autoplaced yes)
  (property "Reference" "#PWR0101" (at 54.61 133.35 0) (effects (font (size 1.27 1.27)) (hide yes)))
  (property "Value" "+3.3V" (at 54.61 124.46 0) (effects (font (size 1.27 1.27))))
  (property "Footprint" "" (at 54.61 129.54 0) (effects (font (size 1.27 1.27)) (hide yes)))
  (property "Datasheet" "" (at 54.61 129.54 0) (effects (font (size 1.27 1.27)) (hide yes)))
  (property "Description" "Power symbol creates a global label with name \"+3.3V\"" (at 54.61 129.54 0) (effects (font (size 1.27 1.27)) (hide yes)))
  (pin "1"))
 (symbol
  (lib_id "power:+3.3V")
  (at 68.58 35.56 90)
  (unit 1)
  (exclude_from_sim no)
  (in_bom yes)
  (on_board yes)
  (dnp no)
  (fields_autoplaced yes)
  (property "Reference" "#PWR055" (at 72.39 35.56 0) (effects (font (size 1.27 1.27)) (hide yes)))
  (property "Value" "+3.3V" (at 63.5 35.56 0) (effects (font (size 1.27 1.27))))
  (property "Footprint" "" (at 68.58 35.56 0) (effects (font (size 1.27 1.27)) (hide yes)))
  (property "Datasheet" "" (at 68.58 35.56 0) (effects (font (size 1.27 1.27)) (hide yes)))
  (property "Description" "Power symbol creates a global label with name \"+3.3V\"" (at 68.58 35.56 0) (effects (font (size 1.27 1.27)) (hide yes)))
  (pin "1"))
 (symbol
  (lib_id "power:GND")
  (at 54.61 149.86 0)
  (unit 1)
  (exclude_from_sim no)
  (in_bom yes)
  (on_board yes)
  (dnp no)
  (fields_autoplaced yes)
  (property "Reference" "#PWR0102" (at 54.61 156.21 0) (effects (font (size 1.27 1.27)) (hide yes)))
  (property "Value" "GND" (at 54.61 154.94 0) (effects (font (size 1.27 1.27))))
  (property "Footprint" "" (at 54.61 149.86 0) (effects (font (size 1.27 1.27)) (hide yes)))
  (property "Datasheet" "" (at 54.61 149.86 0) (effects (font (size 1.27 1.27)) (hide yes)))
  (property "Description" "Power symbol creates a global label with name \"GND\" , ground" (at 54.61 149.86 0) (effects (font (size 1.27 1.27)) (hide yes)))
  (pin "1"))
 (symbol
  (lib_id "power:GND")
  (at 152.4 139.7 0)
  (unit 1)
  (exclude_from_sim no)
  (in_bom yes)
  (on_board yes)
  (dnp no)
  (fields_autoplaced yes)
  (property "Reference" "#PWR0106" (at 152.4 146.05 0) (effects (font (size 1.27 1.27)) (hide yes)))
  (property "Value" "GND" (at 152.4 144.78 0) (effects (font (size 1.27 1.27))))
  (property "Footprint" "" (at 152.4 139.7 0) (effects (font (size 1.27 1.27)) (hide yes)))
  (property "Datasheet" "" (at 152.4 139.7 0) (effects (font (size 1.27 1.27)) (hide yes)))
  (property "Description" "Power symbol creates a global label with name \"GND\" , ground" (at 152.4 139.7 0) (effects (font (size 1.27 1.27)) (hide yes)))
  (pin "1"))
 (symbol
  (lib_id "74xx:74LVC125")
  (at 116.84 83.82 0)
  (unit 4)
  (exclude_from_sim no)
  (in_bom yes)
  (on_board yes)
  (dnp no)
  (fields_autoplaced yes)
  (property "Reference" "U1" (at 116.84 74.93 0) (effects (font (size 1.27 1.27))))
  (property "Value" "74LVC125" (at 116.84 77.47 0) (effects (font (size 1.27 1.27))))
  (property "Footprint" "Package_SO:SOIC-14_3.9x8.7mm_P1.27mm" (at 116.84 83.82 0) (effects (font (size 1.27 1.27)) (hide yes)))
  (property "Datasheet" "http://www.ti.com/lit/gpn/sn74LVC125" (at 116.84 83.82 0) (effects (font (size 1.27 1.27)) (hide yes)))
  (property "Description" "Quad buffer 3-State outputs" (at 116.84 83.82 0) (effects (font (size 1.27 1.27)) (hide yes)))
  (pin "14")
  (pin "11")
  (pin "13")
  (pin "8")
  (pin "7")
  (pin "4")
  (pin "12")
  (pin "5")
  (pin "1")
  (pin "3")
  (pin "10")
  (pin "9")
  (pin "2")
  (pin "6"))
 (symbol
  (lib_id "Device:D")
  (at 83.82 139.7 180)
  (unit 1)
  (exclude_from_sim no)
  (in_bom yes)
  (on_board yes)
  (dnp no)
  (fields_autoplaced yes)
  (property "Reference" "D7" (at 83.82 133.35 0) (effects (font (size 1.27 1.27))))
  (property "Value" "D" (at 83.82 135.89 0) (effects (font (size 1.27 1.27))))
  (property "Footprint" "LED_SMD:LED_0603_1608Metric_Pad1.05x0.95mm_HandSolder" (at 83.82 139.7 0) (effects (font (size 1.27 1.27)) (hide yes)))
  (property "Datasheet" "~" (at 83.82 139.7 0) (effects (font (size 1.27 1.27)) (hide yes)))
  (property "Description" "Diode" (at 83.82 139.7 0) (effects (font (size 1.27 1.27)) (hide yes)))
  (property "Sim.Device" "D" (at 83.82 139.7 0) (effects (font (size 1.27 1.27)) (hide yes)))
  (property "Sim.Pins" "1=K 2=A" (at 83.82 139.7 0) (effects (font (size 1.27 1.27)) (hide yes)))
  (pin "1")
  (pin "2"))
 (symbol
  (lib_id "Device:C")
  (at 184.15 31.75 0)
  (unit 1)
  (exclude_from_sim no)
  (in_bom yes)
  (on_board yes)
  (dnp no)
  (fields_autoplaced yes)
  (property "Reference" "C2" (at 187.96 30.4799 0) (effects (font (size 1.27 1.27)) (justify left)))
  (property "Value" "1u" (at 187.96 33.0199 0) (effects (font (size 1.27 1.27)) (justify left)))
  (property "Footprint" "Capacitor_SMD:C_0603_1608Metric_Pad1.08x0.95mm_HandSolder" (at 185.1152 35.56 0) (effects (font (size 1.27 1.27)) (hide yes)))
  (property "Datasheet" "~" (at 184.15 31.75 0) (effects (font (size 1.27 1.27)) (hide yes)))
  (property "Description" "Unpolarized capacitor" (at 184.15 31.75 0) (effects (font (size 1.27 1.27)) (hide yes)))
  (pin "2")
  (pin "1"))
 (symbol
  (lib_id "74xx:74LVC125")
  (at 116.84 67.31 0)
  (unit 3)
  (exclude_from_sim no)
  (in_bom yes)
  (on_board yes)
  (dnp no)
  (property "Reference" "U1" (at 116.84 58.42 0) (effects (font (size 1.27 1.27))))
  (property "Value" "74LVC125" (at 116.84 60.96 0) (effects (font (size 1.27 1.27))))
  (property "Footprint" "Package_SO:SOIC-14_3.9x8.7mm_P1.27mm" (at 116.84 67.31 0) (effects (font (size 1.27 1.27)) (hide yes)))
  (property "Datasheet" "http://www.ti.com/lit/gpn/sn74LVC125" (at 116.84 67.31 0) (effects (font (size 1.27 1.27)) (hide yes)))
  (property "Description" "Quad buffer 3-State outputs" (at 116.84 67.31 0) (effects (font (size 1.27 1.27)) (hide yes)))
  (pin "14")
  (pin "11")
  (pin "13")
  (pin "8")
  (pin "7")
  (pin "4")
  (pin "12")
  (pin "5")
  (pin "1")
  (pin "3")
  (pin "10")
  (pin "9")
  (pin "2")
  (pin "6"))
 (symbol
  (lib_id "power:GND")
  (at 116.84 73.66 0)
  (unit 1)
  (exclude_from_sim no)
  (in_bom yes)
  (on_board yes)
  (dnp no)
  (fields_autoplaced yes)
  (property "Reference" "#PWR051" (at 116.84 80.01 0) (effects (font (size 1.27 1.27)) (hide yes)))
  (property "Value" "GND" (at 116.84 78.74 0) (effects (font (size 1.27 1.27))))
  (property "Footprint" "" (at 116.84 73.66 0) (effects (font (size 1.27 1.27)) (hide yes)))
  (property "Datasheet" "" (at 116.84 73.66 0) (effects (font (size 1.27 1.27)) (hide yes)))
  (property "Description" "Power symbol creates a global label with name \"GND\" , ground" (at 116.84 73.66 0) (effects (font (size 1.27 1.27)) (hide yes)))
  (pin "1"))
 (symbol
  (lib_id "power:+3.3V")
  (at 71.12 52.07 0)
  (unit 1)
  (exclude_from_sim no)
  (in_bom yes)
  (on_board yes)
  (dnp no)
  (fields_autoplaced yes)
  (property "Reference" "#PWR058" (at 71.12 55.88 0) (effects (font (size 1.27 1.27)) (hide yes)))
  (property "Value" "+3.3V" (at 71.12 46.99 0) (effects (font (size 1.27 1.27))))
  (property "Footprint" "" (at 71.12 52.07 0) (effects (font (size 1.27 1.27)) (hide yes)))
  (property "Datasheet" "" (at 71.12 52.07 0) (effects (font (size 1.27 1.27)) (hide yes)))
  (property "Description" "Power symbol creates a global label with name \"+3.3V\"" (at 71.12 52.07 0) (effects (font (size 1.27 1.27)) (hide yes)))
  (pin "1"))
 (symbol
  (lib_id "power:GND")
  (at 69.85 85.09 0)
  (mirror y)
  (unit 1)
  (exclude_from_sim no)
  (in_bom yes)
  (on_board yes)
  (dnp no)
  (fields_autoplaced yes)
  (property "Reference" "#PWR046" (at 69.85 91.44 0) (effects (font (size 1.27 1.27)) (hide yes)))
  (property "Value" "GND" (at 69.85 90.17 0) (effects (font (size 1.27 1.27))))
  (property "Footprint" "" (at 69.85 85.09 0) (effects (font (size 1.27 1.27)) (hide yes)))
  (property "Datasheet" "" (at 69.85 85.09 0) (effects (font (size 1.27 1.27)) (hide yes)))
  (property "Description" "Power symbol creates a global label with name \"GND\" , ground" (at 69.85 85.09 0) (effects (font (size 1.27 1.27)) (hide yes)))
  (pin "1"))
 (symbol
  (lib_id "power:GND")
  (at 119.38 149.86 0)
  (unit 1)
  (exclude_from_sim no)
  (in_bom yes)
  (on_board yes)
  (dnp no)
  (fields_autoplaced yes)
  (property "Reference" "#PWR0105" (at 119.38 156.21 0) (effects (font (size 1.27 1.27)) (hide yes)))
  (property "Value" "GND" (at 119.38 154.94 0) (effects (font (size 1.27 1.27))))
  (property "Footprint" "" (at 119.38 149.86 0) (effects (font (size 1.27 1.27)) (hide yes)))
  (property "Datasheet" "" (at 119.38 149.86 0) (effects (font (size 1.27 1.27)) (hide yes)))
  (property "Description" "Power symbol creates a global label with name \"GND\" , ground" (at 119.38 149.86 0) (effects (font (size 1.27 1.27)) (hide yes)))
  (pin "1"))
 (symbol
  (lib_id "Connector:Conn_Coaxial")
  (at 69.85 76.2 0)
  (unit 1)
  (exclude_from_sim no)
  (in_bom yes)
  (on_board yes)
  (dnp no)
  (property "Reference" "J13" (at 73.66 75.2231 0) (effects (font (size 1.27 1.27)) (justify left)))
  (property "Value" "Conn_Coaxial" (at 73.66 77.7631 0) (effects (font (size 1.27 1.27)) (justify left)))
  (property "Footprint" "Connector_Coaxial:SMA_Amphenol_132134-16_Vertical" (at 69.85 76.2 0) (effects (font (size 1.27 1.27)) (hide yes)))
  (property "Datasheet" "~" (at 69.85 76.2 0) (effects (font (size 1.27 1.27)) (hide yes)))
  (property "Description" "coaxial connector (BNC, SMA, SMB, SMC, Cinch/RCA, LEMO, ...)" (at 69.85 76.2 0) (effects (font (size 1.27 1.27)) (hide yes)))
  (pin "1")
  (pin "2"))
 (symbol
  (lib_id "Diode:BAV199DW")
  (at 130.81 52.07 0)
  (unit 2)
  (exclude_from_sim no)
  (in_bom yes)
  (on_board yes)
  (dnp no)
  (fields_autoplaced yes)
  (property "Reference" "D5" (at 132.08 45.72 0) (effects (font (size 1.27 1.27))))
  (property "Value" "BAV199DW" (at 132.08 48.26 0) (effects (font (size 1.27 1.27))))
  (property "Footprint" "Package_TO_SOT_SMD:SOT-363_SC-70-6" (at 130.81 64.77 0) (effects (font (size 1.27 1.27)) (hide yes)))
  (property "Datasheet" "https://www.diodes.com/assets/Datasheets/ds30417.pdf" (at 130.81 52.07 0) (effects (font (size 1.27 1.27)) (hide yes)))
  (property "Description" "Quad Surface Mount Low Leakage Diode, SOT-363" (at 130.81 52.07 0) (effects (font (size 1.27 1.27)) (hide yes)))
  (pin "6")
  (pin "4")
  (pin "1")
  (pin "5")
  (pin "2")
  (pin "3"))
 (symbol
  (lib_id "power:+3.3V")
  (at 138.43 52.07 0)
  (unit 1)
  (exclude_from_sim no)
  (in_bom yes)
  (on_board yes)
  (dnp no)
  (fields_autoplaced yes)
  (property "Reference" "#PWR059" (at 138.43 55.88 0) (effects (font (size 1.27 1.27)) (hide yes)))
  (property "Value" "+3.3V" (at 138.43 46.99 0) (effects (font (size 1.27 1.27))))
  (property "Footprint" "" (at 138.43 52.07 0) (effects (font (size 1.27 1.27)) (hide yes)))
  (property "Datasheet" "" (at 138.43 52.07 0) (effects (font (size 1.27 1.27)) (hide yes)))
  (property "Description" "Power symbol creates a global label with name \"+3.3V\"" (at 138.43 52.07 0) (effects (font (size 1.27 1.27)) (hide yes)))
  (pin "1"))
 (symbol
  (lib_id "power:GND")
  (at 59.69 130.81 0)
  (mirror x)
  (unit 1)
  (exclude_from_sim no)
  (in_bom yes)
  (on_board yes)
  (dnp no)
  (fields_autoplaced yes)
  (property "Reference" "#PWR049" (at 59.69 124.46 0) (effects (font (size 1.27 1.27)) (hide yes)))
  (property "Value" "GND" (at 59.69 125.73 0) (effects (font (size 1.27 1.27))))
  (property "Footprint" "" (at 59.69 130.81 0) (effects (font (size 1.27 1.27)) (hide yes)))
  (property "Datasheet" "" (at 59.69 130.81 0) (effects (font (size 1.27 1.27)) (hide yes)))
  (property "Description" "Power symbol creates a global label with name \"GND\" , ground" (at 59.69 130.81 0) (effects (font (size 1.27 1.27)) (hide yes)))
  (pin "1")))
